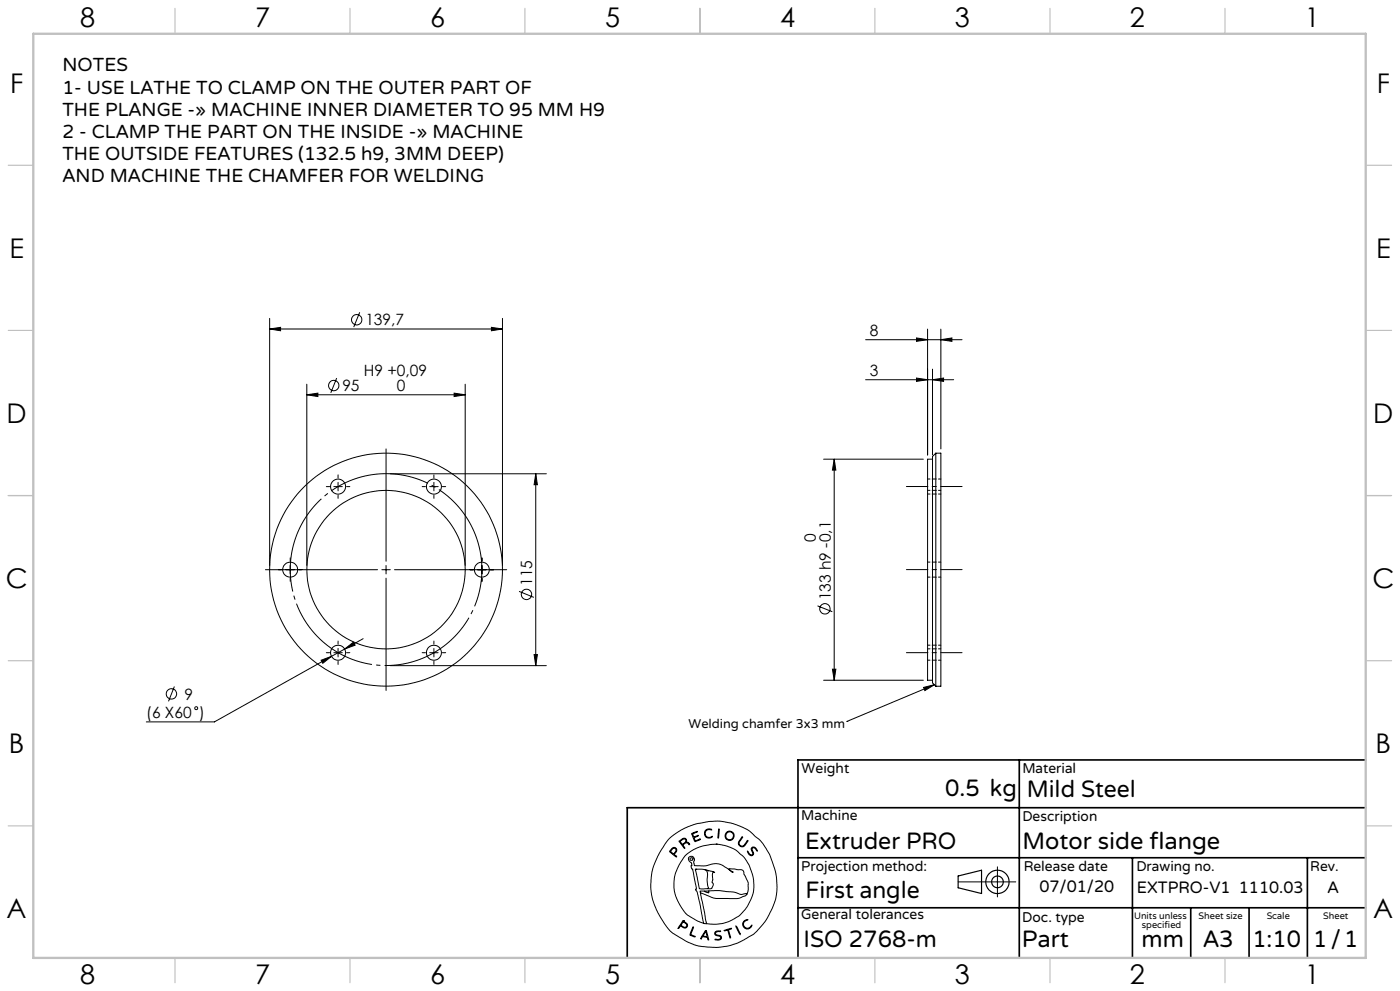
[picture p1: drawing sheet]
<svg xmlns="http://www.w3.org/2000/svg" width="420mm" height="297mm" viewBox="0 0 420 297" stroke-linecap="round" stroke-linejoin="round" font-family="sans-serif">
<g fill="none" stroke="#000" stroke-width=".3">
<path d="M80.9 98.6l3.3-.5v1zM80.9 95.4v74.1M80.9 98.6h69.8M107.9 93.6l-1.8 4.4M147.4 98.1l3.3 .5-3.3 .5zM150.7 95.4v74.1M278.3 98.6v37.7M282.3 98.6v35.9M92 118.3l3.4-.5v1zM92 115.1v54.4M92 118.3h47.6M101 113.3l-1.8 4.5"/>
<path d="M136.2 117.8l3.4 .5-3.4 .5zM139.6 115.1v54.4M259.7 113.8h26.4M259.7 101.8h28.9M275 113.3l3.3 .5-3.3 .5zM275 101.3l3.3 .5-3.3 .5zM279.8 113.8l3.3-.5v1zM279.8 110.6v25.7M282.3 101.8l3.3-.5v1zM115.8 134.5v33.7M247.1 137.6h29.9M250.3 137.6v66.3"/>
<path d="M250.3 137.6l.5 3.3h-1.1zM279.8 137.6h-1.5v66.3h1.5M280.7 135.8v69.9M280.7 135.8l-.9 1v67.8l.9 1.1M280.7 135.8h1.6v69.9h-1.6M97.9 145.8h1M100.2 145.8h2.5M101.4 142.3v1M101.4 144.6v2.5M101.4 148.4v1M104 145.8h1M117.1 142h46.8"/>
<path d="M126.6 145.8h1M128.9 145.8h2.5M130.2 142.3v1M130.2 144.6v2.5M130.2 148.4v1M132.7 145.8h1M160.7 142v57.5M160.7 142l.5 3.3h-1zM79.6 170.7h33.7M87.1 167.2v1M87.1 169.5v2.5M87.1 173.3v.9"/>
<path d="M114.5 170.7h2.6M115.8 169.5v2.5M115.8 173.3v33.6M118.4 170.7h33.6M144.6 167.2v1M144.6 169.5v2.5M144.6 173.3v.9M155.7 177.2l4.5 1.8M96.3 197.9l3.1-1.2-2.6 2.1zM97.9 195.6h1M99.4 196.7l-35.1 19.7h-20.4M100.2 195.6h2.5"/>
<path d="M101.4 192.1v1M101.4 194.3v2.6M101.4 198.2v.9M103.4 194.5l2.6-2 .5 .9zM103.4 194.5l-4 2.2M104 195.6h1M108.9 191.4l-5.5 3.1M117.1 199.5h46.8M126.6 195.6h1M128.9 195.6h2.5M130.2 192.1v1M130.2 194.3v2.6"/>
<path d="M130.2 198.2v.9M132.7 195.6h1M160.2 196.2h1l-.5 3.3zM245.3 181.6l4.4 1.7M52.3 205.7l-1.7 4.5M247.1 203.9h29.9M249.7 200.6h1.1l-.5 3.3zM254.1 216.2h.1M277.1 206l3.2-.8-2.8 1.8zM280.3 205.2l-26.2 11M200.7 251.5l2.7-2.2 3.1-1.6 3-.9 3.2-.6 2.7-.1 4 .6 3.5 1.3 1.9 1 2.9 2.5 1.3 1.5 2 3.4 1.7 5.2 .4 4.2-.4 3.5-1 2.9-2 3.8-1.5 1.8a17.2 17.2 0 0 1-6.5 4.6l-2.7 1-4.3 .5-5.1-.4-3.9-1.5a17.3 17.3 0 0 1-4.7-3.1l-1.6-1.9-2.4-4.3-1.3-3.6-.5-3 .3-4 .6-2.7 1.7-3.7zM201.5 254.3l.6-.3 .7 .2 .2 .4-.2 .7a.65 .65 0 0 0-.4 .6 .65 .65 0 0 0 .3 .6l.3 .4-1.5-1.1a.53 .53 0 0 1-.5-.3 .53 .53 0 0 1 0-.6z"/>
<path d="M201.5 254.6l.5-.4h.5l.3 .5-.1 .4a.69 .69 0 0 1-1 .7 .69 .69 0 0 1-.2-1.2zM203.8 252l1.1-.7h.7l.4 .4v.6l.4 .2 .5 .6-.8-.5-.5 .1a.65 .65 0 0 0-.7 .6 .65 .65 0 0 0 .5 .7l-.1 .2-1.5-1.9zM204.2 252l.8-.5h.5l.3 .4-.3 .6a.7 .7 0 0 1-.9 .5 .7 .7 0 0 1-.4-1zM207.5 249.8l1.7-.6-1 .5a.43 .43 0 0 0-.4 .3 .43 .43 0 0 0 .2 .5l.1 .3 1.4-.4-.9 .5a.58 .58 0 0 0-.4 .5 .58 .58 0 0 0 .4 .6l1.5-.5-1.6 .7zM209 249.2h.1M211.6 249l.9-.6 .9 .1 .1 .2-1-.1-.5 .2-.4 1.1 .2 .7 .4 .3 1.5-.1-.9 .4-1-.3-.5-.9zM214.8 253h.1M214.8 253l2.5 .4 2.6 .9 1.2 .7 2.1 2 1.5 2.3 1.1 2.9 .3 1.6v3.1l-.6 2.1-1.2 2.5-.9 1.2-1.9 1.9-2.4 1.4-2 .7-2.2 .3-2.8-.2M214.8 253l-3.9 .5-3.3 1.4-2.2 1.7-2.1 3.6-1 3.1v3.6l1 3 2.2 3.6a16.6 16.6 0 0 0 5.6 3.3M215.6 248.5h.2v.7l-.2 1.9h-.2zM222.6 250.8l.2 .1-.9 1.3-.2 .6 .3 .5 .6 .3a2.93 2.93 0 0 0 1.6-1.7h.2l-.1 .3-1.1 1.5-.7 .1-.6-.3-.4-.5v-.6zM224.2 255.1l.8 1 .6 .1 .2-.5-.4-1 .1-.6 .7-.2 .6 .4a.48 .48 0 0 1 .3 .8l-.7-.9h-.7l-.1 .3 .5 1.4-.6 .6-.7-.4z"/>
<path d="M299.2 259.8v9M204.8 276.1l.1-.1 .9 .5 .5 .7-.5 .9-.8-.1a.68 .68 0 0 0-.8-.4 .68 .68 0 0 0-.5 .6h-.3zM204.9 276.4l1.1 .7-.3 .7h-.5a.65 .65 0 0 1-.8-.8zM204.9 276h.1M205 276.3h.1M207.9 277.8a.54 .54 0 0 1-.1 .9l-.4 .9a.4 .4 0 0 0-.1 .5 .4 .4 0 0 0 .5 .2l.7 .3a.37 .37 0 0 1-.3 .3 .37 .37 0 0 1-.4-.3l-.8-.4zM208.6 260.6l1.1 5a.84 .84 0 0 0 1 .8l1.5-.1M208.6 260.6h.1M208.7 260.5h2.2l2.8 .7 .6 .3a.32 .32 0 0 0-.4-.1 .32 .32 0 0 0-.1 .4l.1 1.8-.3 .8 .4 .5-.1 .5-.5 .9h-1.2M208.7 260.5h.1M210.1 267.5l2 9.3M210.1 267.5l4.7 1.8h6.4l2.4-.8 .3-.4"/>
<path d="M211.1 276.8h1M211.2 267l-1.1 .1v.4M211.4 260.6a2.03 2.03 0 0 1 .8 2.7v1.7l.3 1.1-.3 .2M211.6 278.9h.1a4.3 4.3 0 0 1 .9 2.6l-.1 .2-.1-.1a.86 .86 0 0 0-1.2-.8l-.5-.1-.3 .6h-.3zM211.6 279.3h.1M211.7 279.3l.4 1.3-.5 .1a.45 .45 0 0 1-.6-.3 .45 .45 0 0 1 .3-.6zM212.3 260.9h.1M212.6 267l3.2-.1 4.4 .5 2.1 .7 1.5-.3 .1 .3M212.6 267v.6l-1.4-.6M212.6 267h-1.4M214.6 279.3l.8-.3 .8 .1-1.2 .2-.4 .5 .3 .3 1.4 .5 .1 .6-.1 .3-.8 .3-1-.2 1.4-.1 .3-.4-.2-.4-1.4-.5-.2-.6zM217.3 278.9l2.2-.6-1 .4 .6 2.4-.8-2.3z"/>
<path d="M220.8 277.5l1.3 2.3-.1 .2zM220.8 277.5h.1M223.2 276l1.1-.4-1.2 1v.9l.5 .5 .9 .2 .9-.9a.39 .39 0 0 1 .1 .4 .39 .39 0 0 1-.3 .3l-.8 .4-1-.2-.6-1v-.6zM223.9 268.1l.6-1.4v-2.1l-1.7-3.8-4-.4 1.1 1.1-3.3-2.2-1.6-.5-3.7 .7-2.9-.1-.3-.9 .2-1.2-.4-.5-.7-.2-.6 .4-.1 .5 .3 .6 .7 .7v.6l-.2 .2 .7 2 .9 4.5-.1 .7a2.25 2.25 0 0 1 .6 1.9l1.7 8.1M287.4 264.3h17.3"/>
<circle cx="107" cy="95.8" r="1.56"/>
<circle cx="100.1" cy="115.5" r="1.56"/>
<circle cx="101.4" cy="145.8" r="2.25"/>
<circle cx="130.2" cy="145.8" r="2.25"/>
<circle cx="87.1" cy="170.7" r="2.26"/>
<circle cx="115.8" cy="170.7" r="34.9"/>
<circle cx="115.8" cy="170.7" r="23.8"/>
<circle cx="144.6" cy="170.7" r="2.25"/>
<circle cx="158" cy="178.2" r="1.56"/>
<circle cx="101.4" cy="195.6" r="2.26"/>
<circle cx="130.2" cy="195.6" r="2.26"/>
<circle cx="247.5" cy="182.5" r="1.56"/>
<circle cx="51.4" cy="207.9" r="1.55"/>
<circle cx="58.9" cy="212.2" r=".44"/>
<circle cx="207.4" cy="257.5" r=".43"/>
<circle cx="218.9" cy="250.5" r="1.16"/>
<circle cx="218.9" cy="250.5" r="1.38"/>
</g>
<path d="M143.3 162.3a28.8 28.8 0 0 0-48.2-11.6 28.8 28.8 0 0 0 13.3 47.8 28.8 28.8 0 0 0 35.3-34.7l-.4-1.5" fill="none" stroke="#000" stroke-width=".3" stroke-dasharray="30.5 1.3 1.3 1.3" stroke-dashoffset="10.6" stroke-linecap="butt"/>
<g fill="none" stroke="#000" stroke-width=".35">
<path d="M287.4 262.5l7.1-1.7v7l-7.1-1.7z"/>
<circle cx="299.2" cy="264.3" r="3.5"/>
<circle cx="299.2" cy="264.3" r="1.75"/>
</g>
<path d="M271.9 145.8h16.7M288.6 170.7h-16.7M271.9 195.6h16.7" fill="none" stroke="#000" stroke-width=".3" stroke-dasharray="30.5 1.3 1.3 1.3" stroke-dashoffset="24"/>
<path d="M305.8 227.7v59.2M409.7 227.7h-170.3v59.2M239.4 257.1h170.3M339.7 257.1v29.9M392.2 257.1v29.8M409.7 242.1h-221.5v45M239.4 272.1h170.3M357.2 272.1v14.8M374.7 272.1v14.8" fill="none" stroke="#000" stroke-width=".5"/>
<g fill="none" stroke="#c0c0c0" stroke-width=".35">
<path d="M52.5 2.5v7.5M105 2.5v7.5M157.5 2.5v7.5M210 2.5v7.5M262.5 2.5v7.5M315 2.5v7.5M367.5 2.5v7.5M2.5 49.5h7.5M410 49.5h7.5M2.5 99h7.5M410 99h7.5M2.5 148.5h7.5"/>
<path d="M410 148.5h7.5M2.5 198h7.5M410 198h7.5M2.5 247.5h7.5M410 247.5h7.5M52.5 287v7.5M105 287v7.5M157.5 287v7.5M210 287v7.5M262.5 287v7.5M315 287v7.5M367.5 287v7.5"/>
</g>
<path d="M10 10.1h399.7v277h-399.7z" fill="none" stroke="#c0c0c0" stroke-width=".7"/>
<g fill="#000">
<path d="M277.1 206l3.2-.8-2.8 1.8z"/>
<path d="M92 118.3l3.4-.5v1zM136.2 117.8l3.4 .5-3.4 .5zM80.9 98.6l3.3-.5v1zM147.4 98.1l3.3 .5-3.3 .5zM103.4 194.5l3.1-1.1-.5-.9zM96.3 197.9l.5 .9 2.6-2.1zM275 113.3l3.3 .5-3.3 .5zM279.8 113.8l3.3-.5v1zM275 101.3l3.3 .5-3.3 .5zM282.3 101.8l3.3-.5v1z"/>
<path d="M250.3 137.6l.5 3.3h-1.1zM249.7 200.6h1.1l-.5 3.3z"/>
<path d="M160.2 196.2h1l-.5 3.3zM160.7 142l.5 3.3h-1z"/>
</g>
<path d="M278.3 148.1h4M282.3 147h-4M282.3 143.6h-4M278.3 173h4M282.3 168.5h-4M278.3 194.5h4M278.3 197.9h4M282.3 193.4h-4" fill="none" stroke="#000" stroke-width=".3" stroke-dasharray="1.3 .6" stroke-dashoffset=".5"/>
<g font-size="8.1">
<text x="24" y="8">8</text>
<text x="76.5" y="8">7</text>
<text x="129" y="8">6</text>
<text x="181.5" y="8">5</text>
<text x="234" y="8">4</text>
<text x="286.5" y="8">3</text>
<text x="339" y="8">2</text>
<text x="391.5" y="8">1</text>
<text x="3" y="27.7">F</text>
<text x="413" y="27.7">F</text>
<text x="2.8" y="77.2">E</text>
<text x="412.8" y="77.2">E</text>
<text x="2" y="126.7">D</text>
<text x="412" y="126.7">D</text>
<text x="1.7" y="176.2">C</text>
<text x="411.7" y="176.2">C</text>
<text x="2.7" y="225.7">B</text>
<text x="412.7" y="225.7">B</text>
<text x="2" y="275.2">A</text>
<text x="412" y="275.2">A</text>
<text x="24" y="295">8</text>
<text x="76.5" y="295">7</text>
<text x="129" y="295">6</text>
<text x="181.5" y="295">5</text>
<text x="234" y="295">4</text>
<text x="286.5" y="295">3</text>
<text x="339" y="295">2</text>
<text x="391.5" y="295">1</text>
</g>
<g font-size="7.1">
<text x="283.6" y="238.5">0.5 kg</text>
<text x="308" y="239">Mild Steel</text>
<text x="241.5" y="254.4">Extruder PRO</text>
<text x="306.7" y="254.4">Motor side flange</text>
<text x="241.6" y="269.2">First angle</text>
<text x="241.1" y="283.7">ISO 2768-m</text>
<text x="306.6" y="283.9">Part</text>
<text x="342.5" y="283.9">mm</text>
<text x="360.9" y="283.8">A3</text>
<text x="375.7" y="283.9">1:10</text>
<text x="393.9" y="283.9">1/1</text>
</g>
<g font-size="5.6">
<text x="18.7" y="21.4">NOTES</text>
<text x="18.7" y="28">1- USE LATHE TO CLAMP ON THE OUTER PART OF</text>
<text x="18.7" y="34.7">THE PLANGE -» MACHINE INNER DIAMETER TO 95 MM H9</text>
<text x="18.7" y="41.3">2 - CLAMP THE PART ON THE INSIDE -» MACHINE</text>
<text x="18.7" y="48">THE OUTSIDE FEATURES (132.5 h9, 3MM DEEP)</text>
<text x="18.7" y="54.6">AND MACHINE THE CHAMFER FOR WELDING</text>
</g>
<g font-size="4.9">
<text x="311.8" y="267.2">07/01/20</text>
<text x="341.1" y="267.6">EXTPRO-V1 1110.03</text>
<text x="398.2" y="267.6">A</text>
</g>
<g font-size="4.7">
<text x="109.6" y="97.5">139,7</text>
<text x="261" y="100.8">8</text>
<text x="109.2" y="112.8">H9 +0,09</text>
<text x="261" y="112.8">3</text>
<text x="102.7" y="117.2">95</text>
<text x="119.1" y="117.3">0</text>
<text x="244.7" y="162.6" transform="rotate(-90 244.7 162.6)">0</text>
<text x="159.7" y="175.6" transform="rotate(-90 159.7 175.6)">115</text>
<text x="249.2" y="179.9" transform="rotate(-90 249.2 179.9)">133 h9 -0,1</text>
<text x="55.3" y="209.7">9</text>
<text x="43.9" y="215.3">(6 X60 )</text>
</g>
<g font-size="4.2">
<text x="240.5" y="231.7">Weight</text>
<text x="306.7" y="231.7">Material</text>
<text x="240.4" y="245.9">Machine</text>
<text x="306.7" y="246.1">Description</text>
<text x="240.4" y="261.1">Projection method:</text>
<text x="307.1" y="261">Release date</text>
<text x="340.9" y="261">Drawing no.</text>
<text x="393.1" y="261">Rev.</text>
<text x="240.4" y="275.6">General tolerances</text>
<text x="306.7" y="276.3">Doc. type</text>
</g>
<text font-size="3.8" x="206.6" y="218.1">Welding chamfer 3x3 mm</text>
<g font-size="2.8">
<text x="340.2" y="275.3">Units unless</text>
<text x="359.6" y="275.3">Sheet size</text>
<text x="380" y="275.3">Scale</text>
<text x="396.9" y="275.3">Sheet</text>
<text x="342.6" y="278.2">specified</text>
</g>
</svg>
